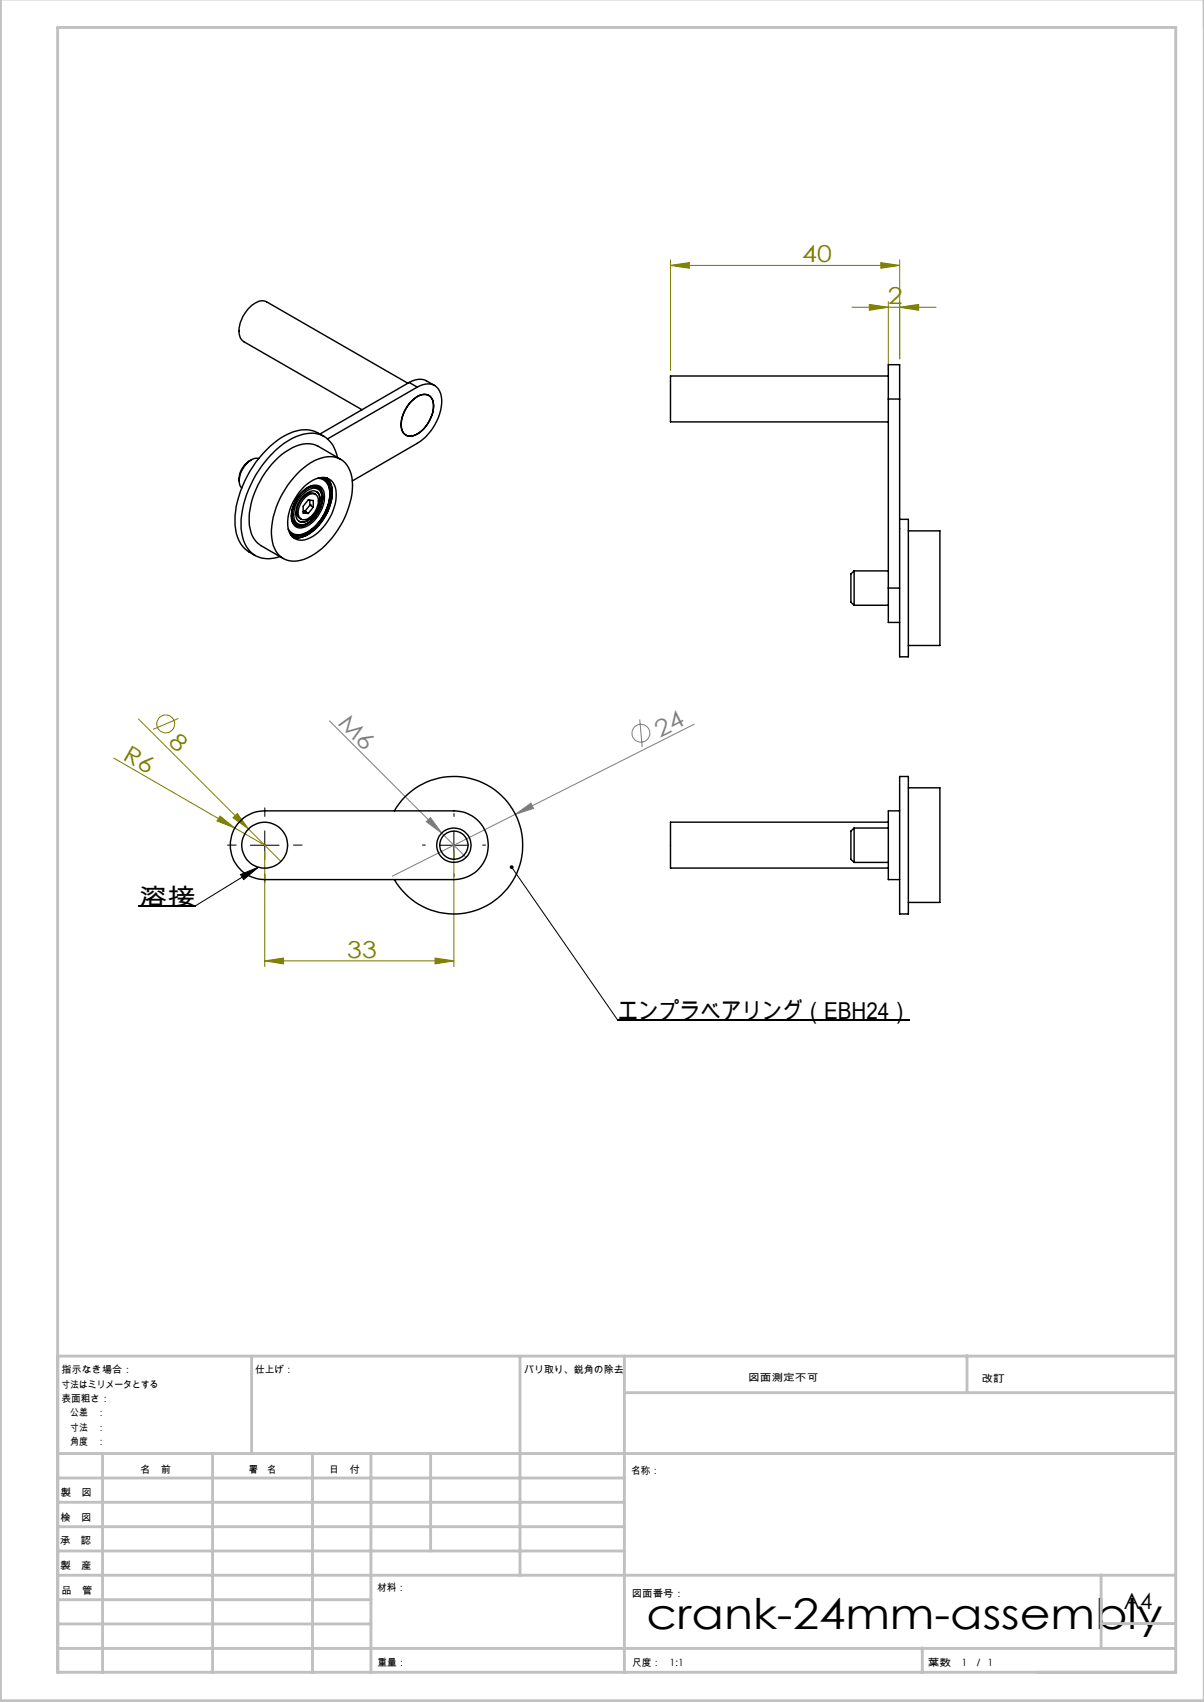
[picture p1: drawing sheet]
<svg xmlns="http://www.w3.org/2000/svg" width="210mm" height="297mm" viewBox="0 0 210 297" stroke-linecap="round" stroke-linejoin="round" font-family="sans-serif">
<g fill="none" stroke="#808000" stroke-width=".18">
<path d="M116.9 46.3l3.3-.5v1zM116.9 45.3v19.3M116.9 46.3h40M148.6 53.6h14.7M151.6 53.1l3.3 .5-3.3 .5zM153.6 45.8l3.3 .5-3.3 .5zM154.9 52.6v12M156.9 53.6l3.3-.5v1zM156.9 45.3v17.3M19.9 132.3l21.1 12.2M24.1 125.4l24.9 24.9M31.1 125.4l-4.4 1.9"/>
<path d="M38.4 142.4l2.6 2.1-3.1-1.2zM40.6 142.7l.8-.7 2 2.7zM41 144.5l5.2 3M46.2 148.5v20.2M79.2 148.5v20.2M46.2 167.7l3.3-.5v1zM46.2 167.7h33M75.9 167.2l3.3 .5-3.3 .5z"/>
<circle cx="28.9" cy="126.3" r="1.56"/>
</g>
<g fill="none" stroke="#808080" stroke-width=".18">
<path d="M57.5 125.8l23.8 23.8M111.6 125.6l.4 4.7M121.1 126.4l-31.2 15.7M75.1 142.7l1.9 2.7-2.6-2zM89.9 142.1l2.7-1.9 .5 .9zM89.9 142.1l-21.5 10.8"/>
<circle cx="111.8" cy="128" r="1.56"/>
</g>
<path d="M41.9 152.6l3.1-1.3-2.5 2.2zM43.7 147.5h5M45 151.3l-10.9 6.8h-9.9M46.2 145v5M76.7 147.5h5M79.2 145v5M89.3 151.3l18.4 26.7h50.9" fill="none" stroke="#000" stroke-width=".18"/>
<path d="M41.2 147.5h-1.5M46.2 142.5v-1.5M46.2 152.5v1.5M51.2 147.5h1.5M74.2 147.5h-.5M79.2 142.5v-.5M79.2 152.5v.5M84.2 147.5h.5" fill="none" stroke="#000" stroke-width=".18" stroke-dasharray="30.5 1.3 1.3 1.3"/>
<g fill="none" stroke="#c0c0c0" stroke-width=".5">
<path d="M.1 -.1v296.9h209.9v-296.9M10.1 236.6h195M43.9 236.6v17M90.7 236.6v38.3M108.9 236.6v55.3M168.7 236.6v6.3M10.1 253.6h195M10.1 257.9h98.8M17.9 253.6v38.3M37.1 253.6v38.3M54.5 253.6v38.3M64.7 253.6v38.3"/>
<path d="M75.1 253.6v17M108.9 243h96.2M10.1 270.6h98.8M10.1 266.4h98.8M10.1 262.1h98.8M10.1 279.1h54.6M10.1 274.9h195M192.1 274.8v12.7M10.1 291.8h195v-287h-195v287.1M10.1 287.7h195M10.1 283.4h54.6M160.9 287.5v4.3"/>
<path d="M192.1 283.3h13"/>
</g>
<path d="M41.9 152.6l3.1-1.3-2.5 2.2zM89 151.1a.33 .33 0 0 0 .1 .5 .33 .33 0 0 0 .5-.2 .33 .33 0 0 0-.5-.4l.2 .3z" fill="#000"/>
<g fill="#808000">
<path d="M40.6 142.7l.8-.7 2 2.7z"/>
<path d="M38.4 142.4l2.6 2.1-3.1-1.2z"/>
<path d="M46.2 167.7l3.3-.5v1zM75.9 167.2l3.3 .5-3.3 .5zM116.9 46.3l3.3-.5v1zM153.6 45.8l3.3 .5-3.3 .5zM151.6 53.1l3.3 .5-3.3 .5zM156.9 53.6l3.3-.5v1z"/>
</g>
<g fill="#808080">
<path d="M75.1 142.7l1.9 2.7-2.6-2z"/>
<path d="M89.9 142.1l2.7-1.9 .5 .9z"/>
</g>
<g fill="none" stroke="#000" stroke-width=".25">
<path d="M56.5 76.2a5.7 5.7 0 0 0-6.7-.3 18.5 18.5 0 0 0-8.8 14.9 6 6 0 0 0 3.5 6.1M58.8 79.8a4.6 4.6 0 0 0-5.3-4.1 12.1 12.1 0 0 0-7.2 4.8 18 18 0 0 0-4.2 11.7 5.8 5.8 0 0 0 2.5 4.8 5.3 5.3 0 0 0 4.2 .1M71.2 66.9l-24.7-14.2a2.48 2.48 0 0 0-2.9 .8 5.3 5.3 0 0 0-1.7 5.4l.6 .7 20.6 11.9M71.4 66.7l1-.4a2.56 2.56 0 0 1 2 .2l1.4 .8M71.4 66.7l1.4 .9M71.4 66.7l-15.6 9M71.5 70.2a3.1 3.1 0 0 1 3-1.3 1.9 1.9 0 0 1 1.1 2.2 5.8 5.8 0 0 1-3.7 5 1.68 1.68 0 0 1-1.9-2 6.1 6.1 0 0 1 1.5-3.9zM71.7 70.1a2.63 2.63 0 0 1 3.3-1 3.2 3.2 0 0 1 .2 3.7 4.9 4.9 0 0 1-3.8 3.3 1.83 1.83 0 0 1-1.4-2.2 6.4 6.4 0 0 1 1.7-3.8zM72.8 67.6a2.7 2.7 0 0 1 3.7 .3 5.8 5.8 0 0 1-.3 5.5 9.4 9.4 0 0 1-3.4 4l-11.3 6.5M72.8 67.6l-15.7 9M154.9 65.6h-38v8h38M154.9 69.6v-6h2v6"/>
<path d="M154.9 69.6h2M154.9 69.6v33M156.9 69.6v45h1.5v-24h-1.5M43.9 80.3a3.9 3.9 0 0 0-2.2 3.6M45.1 80a2.47 2.47 0 0 0-2.4 1.3 3.4 3.4 0 0 0-.6 3.8l.1 .1M50.8 93.2l-.3-.2 .6 .3 .6 .1M50.9 90.7l.4 .5 .4 .3M51.4 91.5l.5 .2h.6M51.7 91.5h.1M52.4 82.1a7.4 7.4 0 0 1 6-2.3 4.2 4.2 0 0 1 3.1 4.2 15.2 15.2 0 0 1-7.2 13 4.4 4.4 0 0 1-5.8-.3 7.7 7.7 0 0 1-.8-6.5 16.8 16.8 0 0 1 4.7-8.1zM52.4 86.1a3 3 0 0 1 3.4-1.3 2.06 2.06 0 0 1 .8 2.2 5.9 5.9 0 0 1-3.8 5.1 1.56 1.56 0 0 1-2-1.6 5.9 5.9 0 0 1 1.6-4.4zM52.8 86.3a2.3 2.3 0 0 1 2.7-.9 2.51 2.51 0 0 1 .5 2.9 4.8 4.8 0 0 1-3.2 3.3 1.46 1.46 0 0 1-1.6-1.8 5.3 5.3 0 0 1 1.6-3.5z"/>
<path d="M52.9 89.2h.3M53.1 84.9a4.2 4.2 0 0 1 4.1-1.4 2.94 2.94 0 0 1 1.4 3.1 9 9 0 0 1-5 7.5 2.39 2.39 0 0 1-3.4-2.3 9.1 9.1 0 0 1 2.9-6.9zM53.1 86.4l.3-.3a1.34 1.34 0 0 1 2.4 .5 4.4 4.4 0 0 1-2.7 4.5 1.26 1.26 0 0 1-1.5-1.5 4.8 4.8 0 0 1 1.5-3.2zM53.2 89.2h.1M53.2 89.2l.6 .4M53.4 86.7a1.18 1.18 0 0 1 1.2-.6 1.18 1.18 0 0 1 .9 1 3.5 3.5 0 0 1-2.4 3.6 1.22 1.22 0 0 1-1-1.8l.5-1.2zM54 88.2h.1M54 87.3v.9M54 88.2l.6 .3M54 88.2l-.8 1M54.4 84.8h.3l.7 .3M54.6 88.5v-1.2l-.8-.1-.9 1.1v1.2l.9 .1"/>
<path d="M54.6 88.5l-.8 1.1M55 86.3a1.63 1.63 0 0 0-2.2 .6 2.73 2.73 0 0 0-.7 3.4l.4 .3M55.2 85.8a2.16 2.16 0 0 1 .4 2.5 3.8 3.8 0 0 1-2.9 2.8l-.5-.1M55.3 84.8l.4 .3 .3 .6M55.4 85.1a2.58 2.58 0 0 1 .6 3.3 5.2 5.2 0 0 1-3.1 3.2l-.7 .1-.4-.2M55.4 85.1a2.47 2.47 0 0 0-2.7 .8 5.6 5.6 0 0 0-1.7 4.5l.3 .7 .4 .4M55.4 83.5a2.13 2.13 0 0 1 2.1 2.2 8 8 0 0 1-4.7 7.5 2.01 2.01 0 0 1-2.5-.9M55.5 84.9a2.41 2.41 0 0 1 .7 2.8 5.2 5.2 0 0 1-3.8 4.2 1.63 1.63 0 0 1-1.5-2.2 5.7 5.7 0 0 1 3.6-4.9 1.08 1.08 0 0 1 1.1 .2M56.1 83.3l.9 .8M56.2 83.3l.2 .2M56.5 83.3l.7 1M56.6 83.3a3.3 3.3 0 0 1 .9 3.8 8.6 8.6 0 0 1-4.7 6.3l-.9 .2-1.2-.2h1.3"/>
<path d="M57 83.4a3.7 3.7 0 0 1 .9 3.4 9 9 0 0 1-5.1 6.9 2.57 2.57 0 0 1-1.7 .1M57.1 84.2a5 5 0 0 1-.1 4.5 7.4 7.4 0 0 1-4.5 4.7h-.7M59.4 80.1l-3.9-2.2a5 5 0 0 0-5.1 .6 15.6 15.6 0 0 0-6.9 12.5 4.8 4.8 0 0 0 2 4.2l3.9 2.3M149 99.6v6M149 99.6l-.6 .6v4.9l.6 .5M149 99.6h5.9M158.4 92.6h5.5v20h-5.5M149 105.6h5.9M154.9 102.6v6h2M154.9 102.6h2M156.9 135.5h1.5v24h-1.5zM158.4 137.5h5.5v20h-5.5"/>
<path d="M41.7 143.4a6.2 6.2 0 0 1 4.5-1.9h33a6 6 0 0 1 6 6 6 6 0 0 1-6 6h-33a6 6 0 0 1-5.5-3.6 6 6 0 0 1 1-6.5zM68.8 141.5a12 12 0 0 1 18.1-3.2 12 12 0 0 1 0 18.4 12 12 0 0 1-18.1-3.2M149 144.5v6M149 144.5l-.6 .5v5l.6 .5M149 144.5h5.9M149 150.5h5.9M154.9 143.5h-38v8h38M156.9 141.5h-2v12h2"/>
<circle cx="46.2" cy="147.5" r="4"/>
<circle cx="79.2" cy="147.5" r="3"/>
<circle cx="79.2" cy="147.5" r="2.47"/>
</g>
<text font-size="7.4" x="112.8" y="284.3">crank-24mm-assembly</text>
<g font-size="4.1" fill="#808000">
<text x="139.9" y="45.7">40</text>
<text x="154.8" y="53">2</text>
<text x="29.2" y="129.6" transform="rotate(45 29.2 129.6)">8</text>
<text x="21.3" y="132.4" transform="rotate(30 21.3 132.4)">R6</text>
<text x="60.6" y="167.1">33</text>
</g>
<g font-size="4.1" fill="#808080">
<text x="58.8" y="126.3" transform="rotate(45 58.8 126.3)">M6</text>
<text x="115.1" y="128.7" transform="rotate(-27 115.1 128.7)">24</text>
</g>
<g font-size="4.1">
<text x="24.3" y="157.9">溶接</text>
<text x="107.8" y="177.9">エンプラベアリング（EBH24）</text>
</g>
<text font-size="3.9" x="196" y="280.7">A4</text>
<g font-size="1.7">
<text x="10.7" y="239.6">指示なき場合：</text>
<text x="44.5" y="239.6">仕上げ：</text>
<text x="91.4" y="239.6">バリ取り、鋭角の除去</text>
<text x="10.7" y="242.1">寸法はミリメータとする</text>
<text x="10.7" y="244.6">表面粗さ：</text>
<text x="130.5" y="240.9">図面測定不可</text>
<text x="171.2" y="241.1">改訂</text>
<text x="10.7" y="247.1">公差　：</text>
<text x="10.7" y="249.6">寸法　：</text>
<text x="10.7" y="252.1">角度　：</text>
<text x="24.4" y="257.1">名　前</text>
<text x="40.1" y="257">署　名</text>
<text x="57.3" y="257">日　付</text>
<text x="110.1" y="257.3">名称：</text>
<text x="10.6" y="261.1">製　図</text>
<text x="10.5" y="269.5">承　認</text>
<text x="10.5" y="265.4">検　図</text>
<text x="10.6" y="273.8">製　産</text>
<text x="10.7" y="278.2">品　管</text>
<text x="65.8" y="277.6">材料：</text>
<text x="110.2" y="278.7">図面番号：</text>
<text x="65.8" y="290.7">重量：</text>
<text x="110.2" y="290.7">尺度：</text>
<text x="116.8" y="290.7">1:1</text>
<text x="161.9" y="290.7">葉数</text>
<text x="167.7" y="290.7">1 ／ 1</text>
</g>
</svg>
